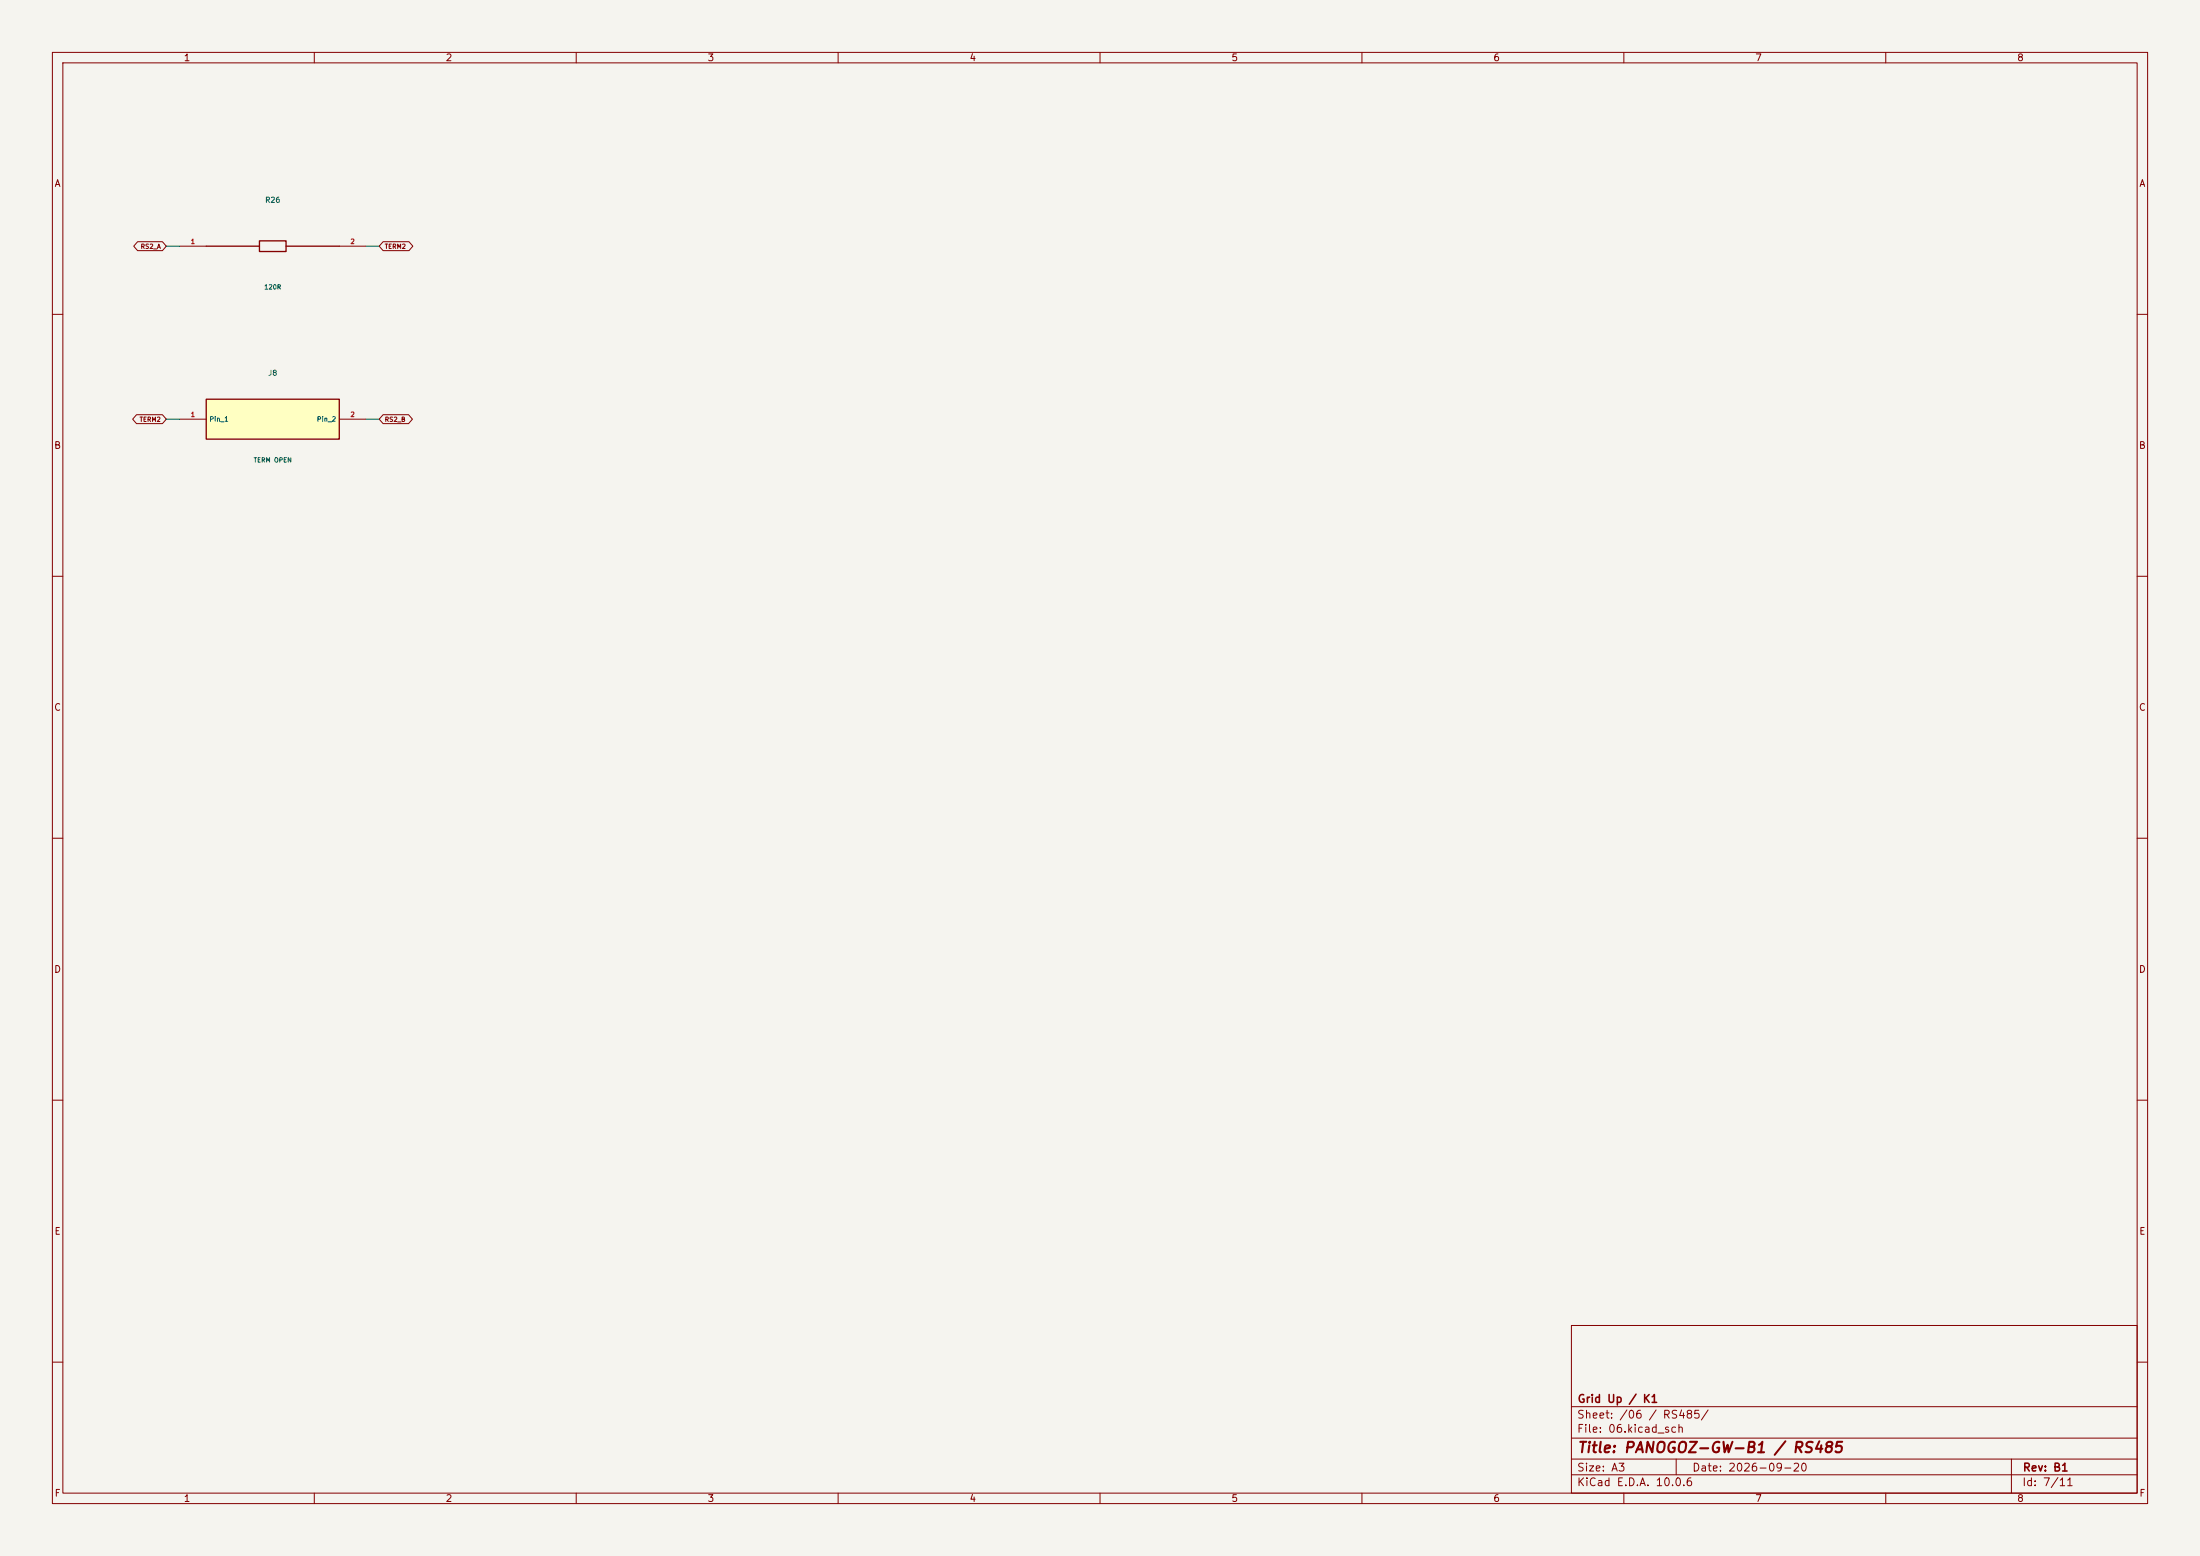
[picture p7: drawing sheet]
(kicad_sch (version 20250114) (generator "eeschema") (paper "A3") (title_block (title "PANOGOZ-GW-B1 / RS485") (date "2026-09-20") (rev "B1") (company "Grid Up / K1")) (lib_symbols (symbol "B1:R26" (pin_names (offset .5)) (in_bom yes) (on_board yes) (property "Reference" "U" (at 0 8.81 0) (effects (font (size 1 1)))) (property "Value" "120R" (at 0 -6.8100000000000005 0) (effects (font (size 1 1)))) (symbol "R26_0_1" (rectangle (start -2.54 1.016) (end 2.54 -1.016) (stroke (width .254) (type default)) (fill (type none))) (polyline (pts (xy -12.7 0) (xy -2.54 0)) (stroke (width .254) (type default)) (fill (type none))) (polyline (pts (xy 2.54 0) (xy 12.7 0)) (stroke (width .254) (type default)) (fill (type none)))) (symbol "R26_1_1" (pin passive line (at -17.78 0.0 0) (length 5.08) (name "" (effects (font (size .9 .9)))) (number "1" (effects (font (size .9 .9))))) (pin passive line (at 17.78 0.0 180) (length 5.08) (name "" (effects (font (size .9 .9)))) (number "2" (effects (font (size .9 .9))))))) (symbol "B1:J8" (pin_names (offset .5)) (in_bom yes) (on_board yes) (property "Reference" "U" (at 0 8.81 0) (effects (font (size 1 1)))) (property "Value" "TERM OPEN" (at 0 -6.8100000000000005 0) (effects (font (size 1 1)))) (symbol "J8_0_1" (rectangle (start -12.7 3.81) (end 12.7 -3.81) (stroke (width .254) (type default)) (fill (type background)))) (symbol "J8_1_1" (pin passive line (at -17.78 0.0 0) (length 5.08) (name "Pin_1" (effects (font (size .9 .9)))) (number "1" (effects (font (size .9 .9))))) (pin passive line (at 17.78 0.0 180) (length 5.08) (name "Pin_2" (effects (font (size .9 .9)))) (number "2" (effects (font (size .9 .9))))))))
(symbol (lib_id "B1:R26") (at 52.07 46.99 0) (unit 1) (in_bom yes) (on_board yes) (property "Reference" "R26" (at 52.07 38.18 0) (effects (font (size 1 1)) )) (property "Value" "120R" (at 52.07 54.800000000000004 0) (effects (font (size 0.85 0.85)) )) (property "Footprint" "Resistor_SMD:R_0805_2012Metric" (at 52.07 46.99 0) (effects (font (size 0.85 0.85)) (hide yes))) (property "MPN" "1% thick film 120R" (at 52.07 46.99 0) (effects (font (size 0.85 0.85)) (hide yes))))
(wire (pts (xy 34.29 46.99) (xy 31.75 46.99)) (stroke (width 0) (type default)))
(global_label "RS2_A" (shape bidirectional) (at 31.75 46.99 180) (effects (font (size .85 .85)) (justify right)) (property "Intersheetrefs" "${INTERSHEET_REFS}" (at 31.75 46.99 0) (effects (font (size 1 1)) (hide yes))))
(wire (pts (xy 69.85 46.99) (xy 72.39 46.99)) (stroke (width 0) (type default)))
(global_label "TERM2" (shape bidirectional) (at 72.39 46.99 0) (effects (font (size .85 .85)) (justify left)) (property "Intersheetrefs" "${INTERSHEET_REFS}" (at 72.39 46.99 0) (effects (font (size 1 1)) (hide yes))))
(symbol (lib_id "B1:J8") (at 52.07 80.00999999999999 0) (unit 1) (in_bom yes) (on_board yes) (property "Reference" "J8" (at 52.07 71.19999999999999 0) (effects (font (size 1 1)) )) (property "Value" "TERM OPEN" (at 52.07 87.82 0) (effects (font (size 0.85 0.85)) )) (property "Footprint" "Connector_PinHeader_2.54mm:PinHeader_1x02_P2.54mm_Vertical" (at 52.07 80.00999999999999 0) (effects (font (size 0.85 0.85)) (hide yes))) (property "MPN" "TERM OPEN" (at 52.07 80.00999999999999 0) (effects (font (size 0.85 0.85)) (hide yes))))
(wire (pts (xy 34.29 80.00999999999999) (xy 31.75 80.00999999999999)) (stroke (width 0) (type default)))
(global_label "TERM2" (shape bidirectional) (at 31.75 80.00999999999999 180) (effects (font (size .85 .85)) (justify right)) (property "Intersheetrefs" "${INTERSHEET_REFS}" (at 31.75 80.00999999999999 0) (effects (font (size 1 1)) (hide yes))))
(wire (pts (xy 69.85 80.00999999999999) (xy 72.39 80.00999999999999)) (stroke (width 0) (type default)))
(global_label "RS2_B" (shape bidirectional) (at 72.39 80.00999999999999 0) (effects (font (size .85 .85)) (justify left)) (property "Intersheetrefs" "${INTERSHEET_REFS}" (at 72.39 80.00999999999999 0) (effects (font (size 1 1)) (hide yes)))))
